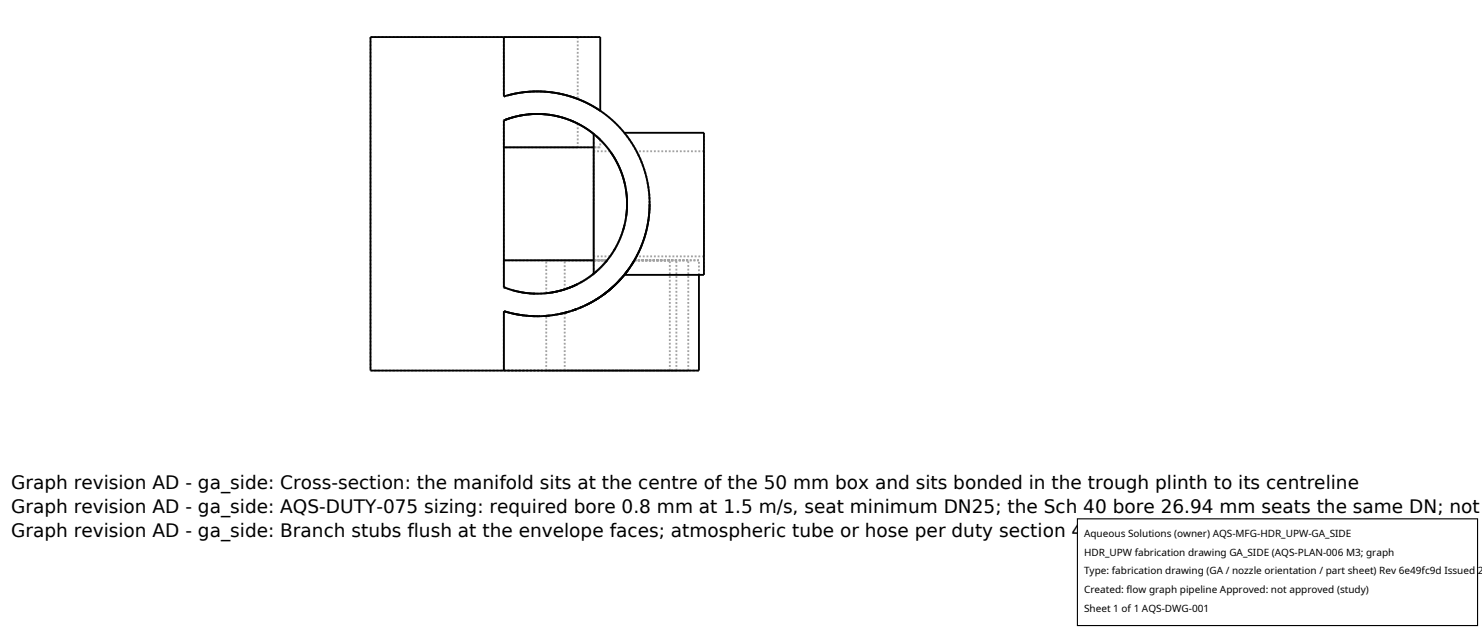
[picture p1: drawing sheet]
<svg xmlns="http://www.w3.org/2000/svg" width="212mm" height="90mm" viewBox="0 0 212 90" stroke-linecap="round" stroke-linejoin="round" font-family="sans-serif">
<g fill="none" stroke="#a0a0a0" stroke-width=".26" stroke-dasharray=".3 .3" stroke-linecap="butt">
<path d="M52.9 5.3h19.1M52.9 5.3v47.6M72 5.3v8.5M72 13.8a16 16 0 0 1 20.8 15.3 16 16 0 0 1-20.8 15.3M72 17.2v23.8M72 17.2v3.8M72 17.2l.1-.1M72 13.8l.6-.2M72 5.3h10.5M72 13.8a16.1 16.1 0 0 1 10.5 .3M72.3 17.1l-.3 .1M72.4 17l-.1 .1"/>
<path d="M73.6 16.7l.5-.2M74.7 16.4h.1M74.9 16.4l.5-.1M75.7 16.3h.1M76.4 16.3h.3M77.9 16.3h.1M78 16.3l.4 .1M78.6 16.4h.1M78.7 16.4l.5 .1M79.8 16.6l.5 .2M80.7 16.9l.2 .1M80.9 17l.4 .1"/>
<path d="M81.5 17.2l.2 .1M81.9 17.4l.5 .2M82.5 17.6a12.8 12.8 0 0 0-10.5-.4M82.5 5.3h-10.5M82.5 14.1h-.1a16 16 0 0 0-10.4-.3M82.5 17.6v3.4M82.5 5.3v8.8M84.8 19.1a12.8 12.8 0 0 1 0 20M84.9 19.2l.3 .2M85.7 20l-1.5-1.3a12.8 12.8 0 0 0-11.7-1.7M85.7 15.8l-2.1-1.2a16 16 0 0 0-11.6-.8M85.7 5.3h-13.7"/>
<path d="M85.7 20v1M89.2 19a16.1 16.1 0 0 1 3.6 10.1M72 21h10.5M72 37.2h14.7M78 37.2h8.7M80.7 37.2h6M82.5 21h-10.5M84.6 39.2l-1.2 .9M84.8 21h.9M84.8 39.1a12.8 12.8 0 0 0 0-20M84.8 39.1v-20M84.8 29.1v7.5"/>
<path d="M84.8 36.6v-15M84.8 21.6v7.5M85 38.9l-1.3 1-1.5 .8M85.7 21h-13.7M86.4 37.5l-1.2 1.3M86.7 37.2h-1.9M86.7 37.2a12.8 12.8 0 0 1-14.7 3.8M86.7 37.2h-14.7M86.7 37.2l-1.9 1.9M86.7 37.2l-.9 .9-1.1 1-2.3 1.5M86.7 37.2h-6M86.7 37.2h-8.7"/>
<path d="M87.1 36.6a12.8 12.8 0 0 0 0-15M87.1 21.6h-2.3M87.1 36.6h-2.3M87.2 21.6l.1 .2M87.2 36.5l-.1 .1M87.4 36.2l-.1 .2M87.7 35.8l-.3 .4M87.9 35.4l-.1 .1M88.6 39.9l.7-.8M88.6 34l-.7 1.4M88.7 39.8l-.1 .1M88.8 33.5l-.2 .4"/>
<path d="M89 32.9l-.2 .6M89.1 39.3l.3-.4M89.2 39.2a16.1 16.1 0 0 0 0-20.2M89.3 39.1l-.6 .7M89.3 39.1v-.1M89.3 26.6l.1 .4M89.4 38.9l-.1 .2M89.4 31l-.2 1.1M89.4 38.9l.8-1.1M89.4 38.9l.2-.3M89.7 38.6l.7-1M90.2 37.8l.1-.1"/>
<path d="M90.3 37.7l-.6 .9M90.3 37.6l-.5 .8M90.4 37.5l.2-.3M90.5 37.4l.1-.2M90.5 37.4l-.2 .3M90.6 37.2h9.2M90.6 37.2a16 16 0 0 1-18.6 7.2M90.6 37.2h6M90.6 37.2l-.3 .4M90.6 37.2l-.8 1.3-1 1.2M90.6 37.2h5.1M90.6 37.2h7.7"/>
<path d="M90.9 36.6a16.1 16.1 0 0 0 0-15M90.9 21.6a16.1 16.1 0 0 1 1.9 7.5M92.8 29.1l-.1 1.6a16.1 16.1 0 0 1-1.8 5.9M95.7 37.2h-5.1M96.6 37.2h-6M98.3 37.2h-7.7M99.8 37.2h-9.2M99.8 39.2v-2M100.5 39.2v-20.2M100.5 29.1v7.5M100.5 36.6v-15M100.5 21.6v7.5"/>
<path d="M100.5 21.6h-9.6M100.5 36.6h-9.6M52.9 52.9h19.1M72 44.4v8.5M72 41a12.8 12.8 0 0 0 17.6-11.9 12.8 12.8 0 0 0-17.6-11.9M72 41v-3.8M72 52.9v-8.5M72 52.9h27.8M72 44.4a16 16 0 0 0 18.6-7.2M72 52.9h24.6M72 44.4l.3 .1M72 41l1.3 .5a12.8 12.8 0 0 0 13.4-4.3"/>
<path d="M72 41l.3 .1a12.8 12.8 0 0 0 14.4-3.9M72.1 44.5l-.1-.1M72.9 44.7h.1M72.9 44.7l-.6-.2M73.3 41.5l-1.1-.4M73.3 44.8l-.3-.1M74.2 44.9v.1M74.2 45v-.1M75.4 45.1l-.7-.1M75.9 45.1h-.5M76.8 45.2h.1M77 45.2l-.7-.1"/>
<path d="M77.1 45.1h.7M77.6 45.1h-.5M78 41.9h.1a12.8 12.8 0 0 0 8.6-4.7M78 45.1h.1a16 16 0 0 0 12.5-7.9M78 52.9h20.3M78 41.9v-4.7M78 52.9v-7.8M78.2 45.1h-.2M78.4 45.1h-.1M78.5 45.1l.4-.1M78.6 45l-.5 .1M78.9 41.8l-2.4 .1"/>
<path d="M79.1 45l-.7 .1M79.2 45l.6-.1M79.3 44.9l-.2 .1M79.4 41.6l-.1 .1M79.6 44.9h-.1M79.8 44.9v-.1M80 41.5l-.3 .1M80.1 44.8l-.4 .1M80.3 44.7l-.2 .1M80.4 44.7l-1.8 .3M80.4 44.7h.1M80.7 41.3a12.8 12.8 0 0 0 6-4.1"/>
<path d="M80.7 52.9h15M80.7 41.3v-4.1M80.7 52.9v-8.2M80.7 44.6h.1M80.8 44.6l1.1-.3M80.8 44.6l-.1 .1M80.9 41.2l-.1 .1M80.9 44.6l-.4 .1M80.9 44.6h-.1M81 44.6h-.1M81.1 41.2l-.4 .1M81.2 44.5l.6-.2"/>
<path d="M81.6 41l-.7 .2M81.7 44.4l-.7 .2M81.7 44.4l-.5 .1M81.8 40.9l-.3 .1M82 44.3l-.7 .2M82.2 44.2h-.1M82.3 44.2l.1-.1M82.3 44.2l.6-.3M82.3 40.7l-.3 .1M82.4 44.1l.5-.2M82.7 44l-.3 .1M82.7 44l-.4 .1"/>
<path d="M82.9 43.9l-1.2 .5M82.9 43.9h-.1M82.9 43.9l.8-.3M82.9 40.3l-.5 .3M83.4 43.7l-.5 .2M83.4 43.7h.1M83.4 40.1l-.3 .1M83.5 43.7l-.5 .2M83.5 43.6l.3-.1M83.5 43.6l-.1 .1M83.6 43.6l-.1 .1M84.2 43.3l1.1-.6"/>
<path d="M84.3 43.3l-1.4 .6M84.3 43.3l-.6 .3M84.3 43.2l-.5 .3M84.3 43.2l.8-.4M84.8 43h-.1M85 42.9l-.7 .3M85.3 42.7l-.5 .3M85.4 42.6l.4-.2M85.5 42.5l-.2 .2M85.7 42.4l.2-.1M85.8 42.3l.5-.3M85.9 42.3l-.7 .4"/>
<path d="M86 42.2h.1M86.1 42.1l-.2 .1M86.2 42l-.6 .5M86.5 41.9v-.1M86.5 41.8v.1M86.6 41.8l-.1 .1M86.8 41.6l-.4 .3M87.1 41.4l.3-.3M87.2 41.2v.1M87.4 41.1l1-.9M87.6 40.9l.5-.4M88.2 40.4l-.3 .3"/>
<path d="M88.2 52.9h-7.5M88.2 52.9h-10.2M88.3 40.3l-.1 .1M88.3 40.2l-.1 .2M88.4 40.1l-.1 .1M88.5 40l-.1 .1M95.7 52.9h-7.5M95.7 52.9v-15.7M96.6 52.9h-24.6M96.6 52.9v-15.7M98.3 52.9h-10.1M98.3 52.9v-15.7"/>
</g>
<g fill="none" stroke="#000" stroke-width=".26">
<path d="M72 5.3v8.5a16 16 0 0 1 20.8 15.3 16 16 0 0 1-20.8 15.3v8.5M72 17.2a12.8 12.8 0 0 1 17.6 11.9 12.8 12.8 0 0 1-17.6 11.9M72 17.2v23.8M72 17.2h.1M72.3 17.1h.1M72.5 17h-.1M72.6 13.6l2.6-.5a16.1 16.1 0 0 1 10.5 2.7v-10.5h-32.8v47.6h46.9v-13.7M73.6 16.7l-1.5 .4a12.8 12.8 0 0 1 12.8 2.1M74.7 16.4l-.6 .1M74.9 16.4h-.1M75.7 16.3h-.3M76.4 16.3h-.6"/>
<path d="M76.7 16.3h.4M77.1 16.3h.1M77.1 16.3h.8M78.4 16.4h.2M78.7 16.4h.1M79.2 16.5l.6 .1M80.3 16.8l.4 .1M80.9 17h.1M81.3 17.1l.2 .1M81.7 17.3l.2 .1M82.4 17.6h.1M82.5 17.6h.1"/>
<path d="M84.8 19.1v20M85.2 19.4l.5 .6M89.2 19h11.3v20.2h-11.3M72 21h12.8M72 37.2h12.8M84.8 39.1l-.2 .1M85.2 38.8l-.2 .1M86.7 37.2l-.3 .3M87.1 21.6h.1M87.3 36.4l-.1 .1M87.3 21.8a12.8 12.8 0 0 1 2 4.8M87.4 36.2h.1"/>
<path d="M87.8 35.5l-.1 .3M88.6 39.9l-.4 .5M88.6 39.9l-.3 .4M88.6 33.9v.1M88.6 39.9l-.2 .2M88.7 39.8h.1M88.8 39.7l-.2 .2M88.8 33.5h.1M89.1 39.3l-.7 .9M89.1 32.3l-.1 .6M89.2 39.2l-.7 .8M89.2 32.1l-.1 .2"/>
<path d="M89.4 27a12.9 12.9 0 0 1 0 4M89.4 38.9l-.1 .2M89.7 38.6h-.1M89.7 38.6l-.5 .6M89.8 38.4l-.4 .5M90.2 37.8h.1M90.3 37.7h.1M90.3 37.6h.1M90.4 37.5v.1M90.6 37.2l-.3 .5M90.6 37.2h.1M92.8 29.1a16 16 0 0 1-3.6 10.1"/>
<path d="M72 41h.1M72 41l.2 .1M72.1 44.5h.2M72.3 44.5l.6 .2M73 44.7l1.2 .2-.9-.1M73.3 41.5l1.6 .3 1.6 .1M74.7 45h-.5l1.2 .1M75.4 45.1h.1M75.4 45.1l1.4 .1M75.9 45.1h.4M77.1 45.1l-.1 .1M77.1 45.1l-.2 .1"/>
<path d="M78 45.1h.1M78.1 45.1h-.5M78.3 45.1h-.1M78.3 45.1h.1M78.4 45.1h.1M78.5 45.1h-.7M78.5 45.1h.1M79.1 45h.1M79.2 45h-.3M79.3 41.7l-1.3 .2M79.4 44.9h-.1M79.5 44.9h-.1"/>
<path d="M79.7 41.6h-.3M79.7 44.9h-.1M79.8 44.9h.1M80.1 44.8h.1M80.4 41.4l-.4 .1M80.5 44.7h-.2M80.7 41.3l-.3 .1M80.7 44.6l-.3 .1M80.8 41.3h-.1M80.8 44.6h.1M80.9 41.2h.1M81.1 44.6l-.4 .1"/>
<path d="M81.1 44.6l.1-.1-1.4 .3M81.1 44.5l-.1 .1M81.3 44.5h-.2M81.5 41l-.4 .2M81.9 44.3l-.2 .1M82 40.8l-.4 .2M82.1 44.2l-.2 .1M82.2 44.2h.1M82.2 40.7a12.8 12.8 0 0 1-3.3 1.1M82.3 44.2l-.5 .1M82.3 44.2l-.4 .1M82.3 40.7l.1-.1-.6 .3"/>
<path d="M82.3 44.2l-.3 .1M82.3 44.1v.1M82.4 44.1l-.2 .1M82.4 44.1h.1M82.9 43.9h.1M83 43.9l-.3 .1M83.1 40.2l-.2 .1M83.4 43.7l-.5 .2M83.4 43.7h.1M83.4 40.1h.1M83.5 43.7h.1M84.2 43.3l-.5 .3"/>
<path d="M84.3 43.2l-.8 .4M84.3 43.2h.1M84.5 43.2l-.2 .1M84.5 43.2h.1M84.7 43l-.2 .2M84.8 43h.1M85.2 42.7l-.2 .2M85.4 42.6l-.3 .2M85.6 42.5h-.1M85.7 42.4l-.4 .3M85.8 42.3v.1M86 42.2l-.1 .1"/>
<path d="M86.3 42l-2 1.3M86.4 41.9l-.1 .1M86.5 41.9l-.4 .3M86.5 41.9l-.4 .2M86.5 41.9l-.3 .1M87.1 41.4l-.6 .4M87.2 41.3l-.7 .5M87.4 41.1l-.8 .7M87.5 41l-.1 .1M87.6 40.9l-1.3 1.1M87.8 40.7l-.3 .3M87.9 40.7h-.1"/>
<path d="M88.2 40.4l-.1 .1M88.2 40.4l-1.4 1.2M88.3 40.2l-1.1 1M88.4 40.1l-.1 .1"/>
</g>
<path d="M153.9 74.1h57.1v15.2h-57.1z" fill="#fff" stroke="#000" stroke-width=".16"/>
<g font-size="2.6">
<text x="1.6" y="69.8">Graph revision AD - ga_side: Cross-section: the manifold sits at the centre of the 50 mm box and sits bonded in the trough plinth to its centreline</text>
<text x="1.6" y="73.3">Graph revision AD - ga_side: AQS-DUTY-075 sizing: required bore 0.8 mm at 1.5 m/s, seat minimum DN25; the Sch 40 bore 26.94 mm seats the same DN; not</text>
<text x="1.6" y="76.7">Graph revision AD - ga_side: Branch stubs flush at the envelope faces; atmospheric tube or hose per duty section 4</text>
</g>
<g font-size="1.4">
<text x="154.8" y="76.6">Aqueous Solutions (owner) AQS-MFG-HDR_UPW-GA_SIDE</text>
<text x="154.8" y="79.3">HDR_UPW fabrication drawing GA_SIDE (AQS-PLAN-006 M3; graph</text>
<text x="154.8" y="82">Type: fabrication drawing (GA / nozzle orientation / part sheet) Rev 6e49fc9d Issued 2</text>
<text x="154.8" y="84.7">Created: flow graph pipeline Approved: not approved (study)</text>
<text x="154.8" y="87.4">Sheet 1 of 1 AQS-DWG-001</text>
</g>
</svg>
